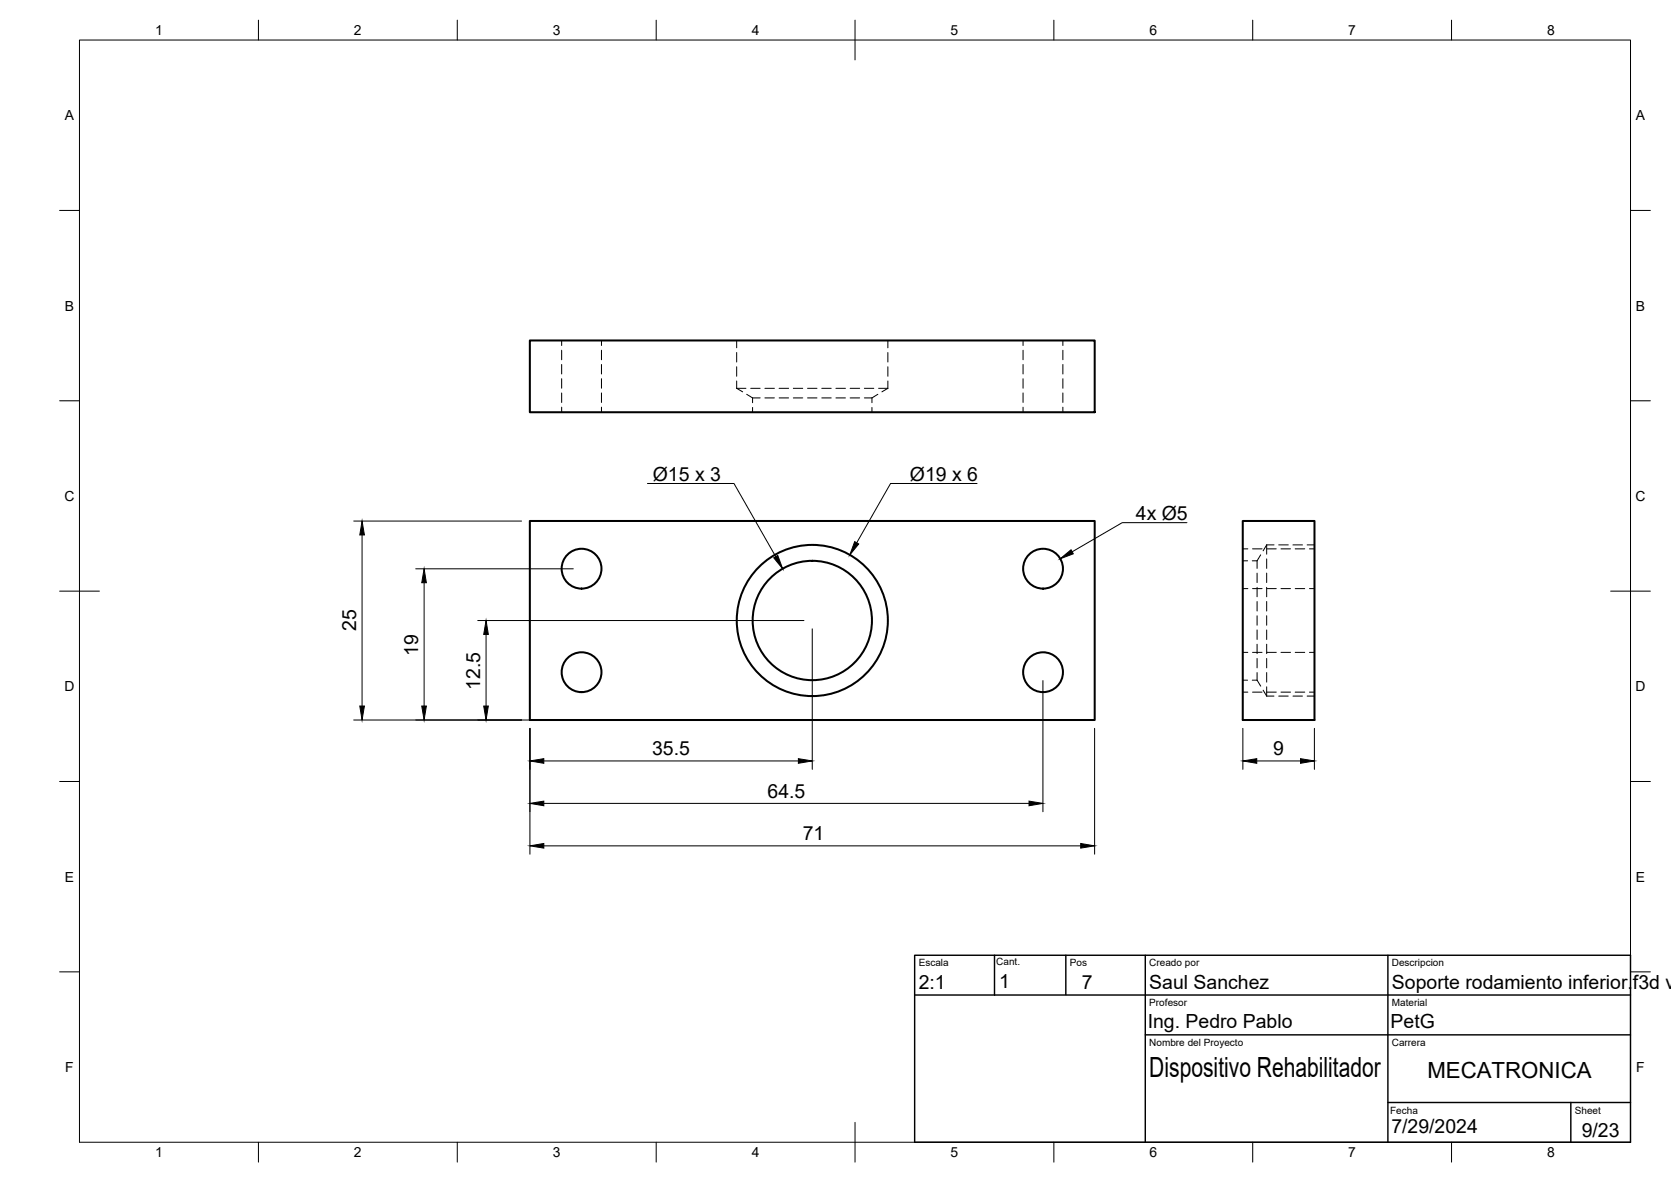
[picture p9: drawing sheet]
<svg xmlns="http://www.w3.org/2000/svg" width="420mm" height="297mm" viewBox="0 0 420 297" stroke-linecap="round" stroke-linejoin="round" font-family="sans-serif">
<!-- layer: Visible -->
<g fill="none" stroke="#000" stroke-width=".51">
<path d="M133.2 85.6h142.1v18h-142.1zM133.2 130.9h142.1v50h-142.1zM312.5 130.9h18v50h-18z"/>
<circle cx="146.2" cy="142.9" r="5"/>
<circle cx="204.2" cy="155.9" r="15"/>
<circle cx="204.2" cy="155.9" r="19"/>
<circle cx="262.3" cy="142.9" r="5"/>
<circle cx="146.2" cy="168.9" r="5"/>
<circle cx="262.3" cy="168.9" r="5"/>
</g>
<!-- layer: Hidden -->
<g fill="none" stroke="#000" stroke-width=".25">
<path d="M141.2 85.6v1.2M141.2 88v2.4M141.2 91.6v2.4M141.2 95.2v2.4M141.2 98.7v2.4M151.2 85.6v1.2M151.2 88v2.4M151.2 91.6v2.4M151.2 95.2v2.4M151.2 98.7v2.4M185.2 97.6h2.4M185.2 97.6l1.5 .9"/>
<path d="M185.2 85.6v1.8M185.2 88.6v2.4M185.2 92.2v2.4M185.2 95.7v1.9M187.7 99.1l1.5 .9M188.8 97.6h2.3M189.2 100h1.9M189.2 100v1.2M192.3 100h2.4M192.3 97.6h2.4M195.9 100h2.4M195.9 97.6h2.4"/>
<path d="M199.5 100h2.3M199.5 97.6h2.3M203.1 100h2.3M203.1 97.6h2.3M206.6 100h2.4M206.6 97.6h2.4M210.2 100h2.4M210.2 97.6h2.4M213.8 100h2.4M213.8 97.6h2.4M217.3 100h1.9M217.3 97.6h2.4"/>
<path d="M219.2 100v1.2M220.7 99.1l-1.5 .9M220.9 97.6h2.3M223.2 97.6l-1.5 .9M223.2 85.6v1.8M223.2 88.6v2.4M223.2 92.2v2.4M223.2 95.7v1.9M257.2 85.6v1.2M257.2 88v2.4M257.2 91.6v2.4M257.2 95.2v2.4"/>
<path d="M257.2 98.7v2.4M267.3 85.6v1.2M267.3 88v2.4M267.3 91.6v2.4M267.3 95.2v2.4M267.3 98.7v2.4M141.2 102.3v1.3M151.2 102.3v1.3M189.2 102.4v1.2M219.2 102.4v1.2M257.2 102.3v1.3M267.3 102.3v1.3"/>
<path d="M312.5 137.9h1.3M314.9 137.9h2.4M317 139.4l-.9 1.5M318.5 136.9v2.4M318.5 136.9l-.9 1.5M318.5 136.9h1.8M318.5 137.9h2.4M321.5 136.9h2.4M322.1 137.9h2.4M325.1 136.9h2.4M325.7 137.9h2.4M328.7 136.9h1.8"/>
<path d="M329.2 137.9h1.3M312.5 147.9h1.3M312.5 140.9h1.2M314.9 140.9h1.2M314.9 147.9h2.4M316.1 140.9v1.9M316.1 144v2.4M316.1 147.6v2.4M316.1 151.2v2.4M316.1 154.7v2.4M316.1 158.3v2.4M318.5 158.3v2.4"/>
<path d="M318.5 154.7v2.4M318.5 151.2v2.4M318.5 147.6v2.4M318.5 144v2.4M318.5 140.4v2.4M318.5 147.9h2.4M322.1 147.9h2.4M325.7 147.9h2.4M329.2 147.9h1.3M312.5 163.9h1.3M312.5 173.9h1.3M312.5 170.9h1.2"/>
<path d="M314.9 170.9h1.2M314.9 163.9h2.4M314.9 173.9h2.4M316.1 161.9v2.4M316.1 165.5v2.3M316.1 169v1.9M316.1 170.9l.9 1.5M317.6 173.4l.9 1.5M318.5 172.6v2.3M318.5 169v2.4M318.5 165.5v2.3M318.5 161.9v2.4"/>
<path d="M318.5 174.9h1.8M318.5 163.9h2.4M318.5 173.9h2.4M321.5 174.9h2.4M322.1 163.9h2.4M322.1 173.9h2.4M325.1 174.9h2.4M325.7 163.9h2.4M325.7 173.9h2.4M328.7 174.9h1.8M329.2 163.9h1.3M329.2 173.9h1.3"/>
</g>
<!-- layer: BORDER -->
<g fill="none" stroke="#000" stroke-width=".25">
<path d="M20 10.1h390v276.9h-390zM65 5.1v5M115 5.1v5M165 5.1v5M215 5.1v10M265 5.1v5M315 5.1v5M365 5.1v5M15 52.9h5M410 52.9h5M15 100.7h5M410 100.7h5"/>
<path d="M15 148.6h10M405 148.6h10M15 196.4h5M410 196.4h5M15 244.2h5M410 244.2h5M65 287v5M115 287v5M165 287v5M215 282.1v9.9M265 287v5M315 287v5"/>
<path d="M365 287v5"/>
</g>
<!-- layer: FD_Dimensions -->
<g fill="none" stroke="#000" stroke-width=".25">
<path d="M88.9 130.9h42.2M91 134.4v43M104.5 142.9h39.6M106.6 146.4v31M120.1 155.9h82M122.2 159.4v18M204.2 158v35.3M262.2 171v33M88.9 180.9h184.2M133.2 183v31.7M136.7 191.2h64M275.2 183v31.7"/>
<path d="M312.5 183v10.3M316 191.2h11M330.5 183v10.3M136.7 212.6h135M136.7 201.9h122"/>
</g>
<g fill="#000" stroke="#000" stroke-width=".25">
<path d="M91 130.9l.6 3.5h-1.1zM106.6 142.9l.6 3.5h-1.2zM122.2 155.9l.6 3.5h-1.2zM90.5 177.4h1.1l-.6 3.5zM106 177.4h1.2l-.6 3.5zM121.6 177.4h1.2l-.6 3.5zM133.2 191.2l3.5-.5v1.1zM200.7 190.7l3.5 .5-3.5 .6zM312.5 191.2l3.5-.5v1.1zM327 190.7l3.5 .5-3.5 .6zM133.2 212.6l3.5-.6v1.1zM133.2 201.9l3.5-.6v1.2z"/>
<path d="M258.7 201.3l3.5 .6-3.5 .6zM271.7 212l3.5 .6-3.5 .5z"/>
</g>
<!-- layer: Hole Notes -->
<path d="M194.5 140.2l1.1-.6 1.2 3.3zM214.9 136.1l1 .6-2.2 2.8zM266.6 140.4l2.7-2.2 .6 1z" fill="#000" stroke="#000" stroke-width=".25"/>
<path d="M162.8 121.5h21.8l10.5 18.4M245.7 121.5h-21.8l-8.5 14.9M298.4 131.3h-16.2l-12.6 7.4" fill="none" stroke="#000" stroke-width=".25"/>
<!-- layer: TITLEBLOCK -->
<path d="M230 240.1h180v46.9h-180zM230 250h180M250.1 240.1v10M268 240.1v9.9M288 240.1v46.9M349 240.1v46.9M288 260.1h122M349 277.1h61M395 277.1v9.9" fill="none" stroke="#000" stroke-width=".36"/>
<text font-size="7" x="289" y="270.6">Dispositivo Rehabilitador</text>
<text font-size="5.6" x="358.9" y="270.9">MECATRONICA</text>
<g font-size="4.9">
<text x="164.1" y="120.8">Ø15 x 3</text>
<text x="228.8" y="120.8">Ø19 x 6</text>
<text x="285.6" y="130.6">4x Ø5</text>
<text x="89.6" y="158.6" transform="rotate(-90 89.6 158.6)">25</text>
<text x="105.2" y="164.8" transform="rotate(-90 105.2 164.8)">19</text>
<text x="120.8" y="173.4" transform="rotate(-90 120.8 173.4)">12.5</text>
<text x="164" y="189.8">35.5</text>
<text x="320.1" y="189.8">9</text>
<text x="193" y="200.4">64.5</text>
<text x="201.8" y="211.2">71</text>
<text x="231" y="248.5">2:1</text>
<text x="251.2" y="248.2">1</text>
<text x="272.1" y="248.4">7</text>
<text x="289" y="248.5">Saul Sanchez</text>
<text x="350" y="248.5">Soporte rodamiento inferior.f3d v</text>
<text x="288.6" y="258.3">Ing. Pedro Pablo</text>
<text x="349.7" y="258.4">PetG</text>
<text x="349.8" y="284.8">7/29/2024</text>
<text x="397.7" y="285.7">9/23</text>
</g>
<g font-size="3.5">
<text x="39" y="8.8">1</text>
<text x="89" y="8.8">2</text>
<text x="139" y="8.8">3</text>
<text x="189" y="8.8">4</text>
<text x="239" y="8.8">5</text>
<text x="289" y="8.8">6</text>
<text x="339" y="8.8">7</text>
<text x="389" y="8.8">8</text>
<text x="16.3" y="30.2">A</text>
<text x="411.3" y="30.2">A</text>
<text x="16.3" y="78">B</text>
<text x="411.3" y="78">B</text>
<text x="16.2" y="125.9">C</text>
<text x="411.2" y="125.9">C</text>
<text x="16.2" y="173.7">D</text>
<text x="411.2" y="173.7">D</text>
<text x="16.3" y="221.6">E</text>
<text x="411.3" y="221.6">E</text>
<text x="16.4" y="269.4">F</text>
<text x="411.4" y="269.4">F</text>
<text x="39" y="290.8">1</text>
<text x="89" y="290.8">2</text>
<text x="139" y="290.8">3</text>
<text x="189" y="290.8">4</text>
<text x="239" y="290.8">5</text>
<text x="289" y="290.8">6</text>
<text x="339" y="290.8">7</text>
<text x="389" y="290.8">8</text>
</g>
<g font-size="2.5">
<text x="231" y="242.9">Escala</text>
<text x="250.5" y="242.5">Cant.</text>
<text x="269" y="242.9">Pos</text>
<text x="289" y="242.9">Creado por</text>
<text x="350" y="242.9">Descripcion</text>
<text x="289" y="252.8">Profesor</text>
<text x="350" y="252.8">Material</text>
<text x="289" y="262.9">Nombre del Proyecto</text>
<text x="350" y="262.9">Carrera</text>
<text x="349.5" y="280">Fecha</text>
<text x="396" y="279.9">Sheet</text>
</g>
</svg>
